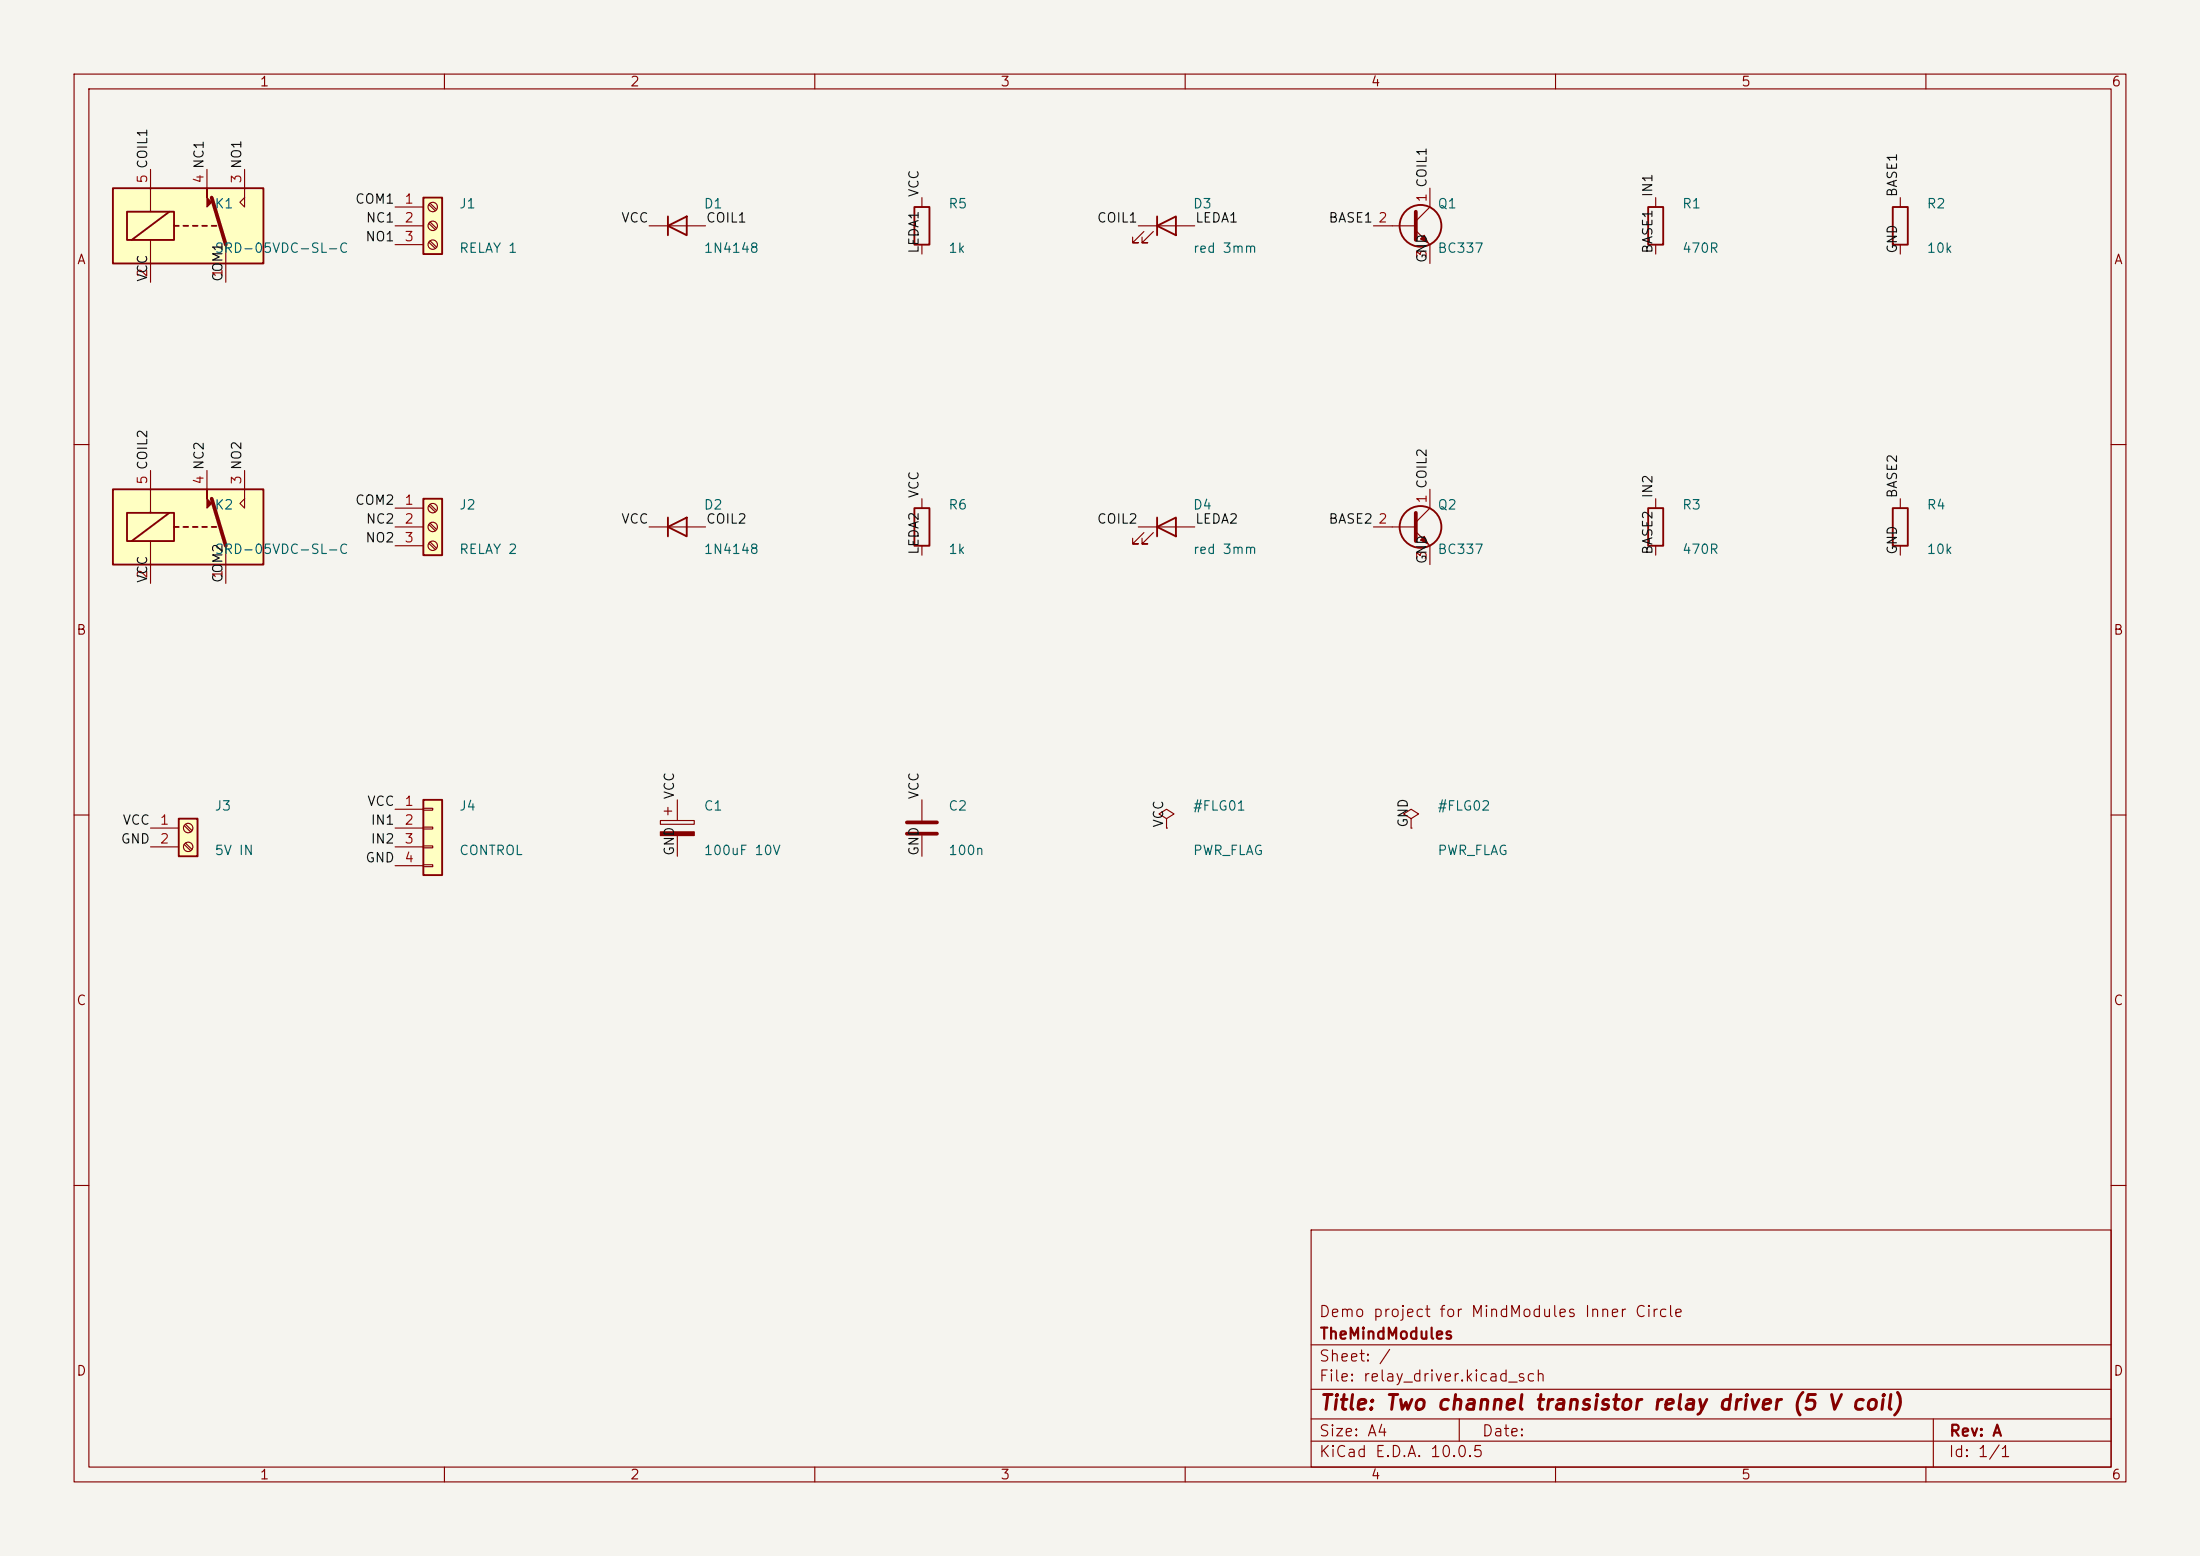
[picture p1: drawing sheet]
<svg xmlns="http://www.w3.org/2000/svg" width="297mm" height="210mm" viewBox="0 0 297 210" stroke-linecap="round" stroke-linejoin="round" font-family="sans-serif">
<path d="M0 0h297v210h-297z" fill="#f5f4ef" stroke="#f5f4ef" stroke-width=".14"/>
<g fill="none" stroke="#840000" stroke-width=".15">
<path d="M10 10h277v190h-277zM12 12h273v186h-273zM60 10v2M110 10v2M160 10v2M210 10v2M260 10v2M87.6 30.5h7.6M153.7 30.5h7.6M154.4 31.2l-1.5 1.6h.8h-.8v-.8M155.7 31.2l-1.5 1.6h.7h-.7v-.8M185.4 30.5h5.7"/>
<path d="M191.1 31.1l1.9 1.9v2.6M193 25.4v2.5l-1.9 1.9M10 60h2M87.6 71.1h7.6M223.5 67.3v1.3M223.5 73.7v1.2M256.5 67.3v1.3M256.5 73.7v1.2M285 60h2M10 110h2M285 110h2M10 160h2"/>
<path d="M177 166h108v32h-108zM285 160h2M60 198v2M110 198v2M160 198v2M177 194.5h108M177 191.5h108M177 187.5h108M177 181.5h108M197 191.5v3M210 198v2M260 198v2"/>
<path d="M261 191.5v6.5"/>
</g>
<g fill="none" stroke="#840000" stroke-width=".25">
<path d="M90.2 30.5l2.5-1.3v2.6zM90.2 29.2v2.6M156.2 30.5l2.5-1.3v2.6zM156.2 29.2v2.6M90.2 71.1l2.5-1.2v2.5zM90.2 69.9v2.5M222.5 68.6h2v5.1h-2zM255.5 68.6h2.1v5.1h-2.1z"/>
<circle cx="191.8" cy="30.5" r="2.82"/>
</g>
<path d="M191.1 28.6v3.8" fill="none" stroke="#840000" stroke-width=".51"/>
<path d="M191.8 32.3l.5-.5 .5 1z" fill="#840000" stroke="#840000" stroke-width=".15"/>
<path d="M15.2 25.4h20.4v10.2h-20.4z" fill="#ffffc2"/>
<path d="M20.3 22.9v5.7M20.3 32.4v5.7M27.9 22.9v2.5M30.5 33v5.1M33 22.9v5l-.6-.6 .6-.6M256.5 26.7v1.2M256.5 33v1.3M190.5 110.5l1-.6-1-.7-1 .7 1 .6v1.3M190.5 111.8h.1" fill="none" stroke="#840000" stroke-width=".15"/>
<path d="M15.2 25.4h20.4v10.2h-20.4zM17.1 28.6h6.4v3.8h-6.4zM22.9 28.6l-5.1 3.8M23.5 30.5h.6M24.8 30.5h.6M26 30.5h.7M27.3 30.5h.6M28.6 30.5h.6M255.5 27.9h2.1v5.1h-2.1z" fill="none" stroke="#840000" stroke-width=".25"/>
<path d="M28.6 26.7l1.9 6.3" fill="none" stroke="#840000" stroke-width=".51"/>
<path d="M27.9 25.4v1.3l.7 .6-.7 .6z" fill="#840000" stroke="#840000" stroke-width=".15"/>
<path d="M24.1 110.5h2.6v5.1h-2.6z" fill="#ffffc2"/>
<path d="M24.1 110.5h2.6v5.1h-2.6z" fill="none" stroke="#840000" stroke-width=".25"/>
<g fill="none" stroke="#840000" stroke-width=".15">
<path d="M20.3 111.8h3.8M20.3 114.3h3.8M24.9 111.4l.8 .9M24.9 114l.8 .8M25 111.3l.9 .8M25 113.8l.9 .8"/>
<circle cx="25.4" cy="111.8" r=".63"/>
<circle cx="25.4" cy="114.3" r=".63"/>
</g>
<path d="M15.2 66h20.4v10.2h-20.4z" fill="#ffffc2"/>
<path d="M223.5 26.7v1.2M223.5 33v1.3M20.3 63.5v5.7M20.3 73v5.7M27.9 63.5v2.5M30.5 73.7v5M33 63.5v5.1l-.6-.7 .6-.6M157.5 110.5l1-.6-1-.7-1 .7 1 .6v1.3M157.5 111.8h.1" fill="none" stroke="#840000" stroke-width=".15"/>
<path d="M222.5 27.9h2v5.1h-2zM15.2 66h20.4v10.2h-20.4zM17.1 69.2h6.4v3.8h-6.4zM22.9 69.2l-5.1 3.8M23.5 71.1h.6M24.8 71.1h.6M26 71.1h.7M27.3 71.1h.6M28.6 71.1h.6" fill="none" stroke="#840000" stroke-width=".25"/>
<path d="M28.6 67.3l1.9 6.4" fill="none" stroke="#840000" stroke-width=".51"/>
<path d="M27.9 66v1.3l.7 .6-.7 .7z" fill="#840000" stroke="#840000" stroke-width=".15"/>
<path d="M57.1 26.7h2.6v7.6h-2.6z" fill="#ffffc2"/>
<path d="M57.1 26.7h2.6v7.6h-2.6z" fill="none" stroke="#840000" stroke-width=".25"/>
<g fill="none" stroke="#840000" stroke-width=".15">
<path d="M53.3 27.9h3.8M53.3 30.5h3.8M53.3 33h3.8M57.9 27.6l.9 .8M57.9 30.1l.9 .9M57.9 32.7l.9 .8M58.1 27.4l.8 .9M58.1 30l.8 .8M58.1 32.5l.8 .9"/>
<circle cx="58.4" cy="30.5" r=".63"/>
<circle cx="58.4" cy="27.9" r=".63"/>
<circle cx="58.4" cy="33" r=".63"/>
</g>
<path d="M57.1 108h2.6v10.1h-2.6z" fill="#ffffc2"/>
<g fill="none" stroke="#840000" stroke-width=".25">
<path d="M156.2 71.1l2.5-1.2v2.5zM156.2 69.9v2.5M57.1 108h2.6v10.1h-2.6z"/>
<circle cx="191.8" cy="71.1" r="2.82"/>
</g>
<g fill="none" stroke="#840000" stroke-width=".15">
<path d="M153.7 71.1h7.6M154.4 71.9l-1.5 1.5h.8h-.8v-.8M155.7 71.9l-1.5 1.5h.7h-.7v-.8M185.4 71.1h5.7M191.1 71.8l1.9 1.9v2.5M193 66v2.6l-1.9 1.9M53.3 109.2h3.8M53.3 111.8h3.8M53.3 114.3h3.8M53.3 116.8h3.8M57.1 109.1h1.3v.2h-1.3zM57.1 111.6h1.3v.3h-1.3z"/>
<path d="M57.1 114.2h1.3v.2h-1.3zM57.1 116.7h1.3v.3h-1.3zM89.2 110.7h4.5v.6h-4.5zM89.7 109.5h1M90.2 109v1M91.4 108v2.7M91.4 112.8v2.8M124.5 108v2.7M124.5 112.8v2.8"/>
</g>
<g fill="#840000" stroke="#840000" stroke-width=".15">
<path d="M89.2 112.3h4.5v.5h-4.5z"/>
<path d="M191.8 72.9l.5-.5 .5 1z"/>
</g>
<path d="M191.1 69.2v3.8M122.4 111h4.1M122.4 112.5h4.1" fill="none" stroke="#840000" stroke-width=".51"/>
<path d="M57.1 67.3h2.6v7.6h-2.6z" fill="#ffffc2"/>
<path d="M123.4 27.9h2.1v5.1h-2.1zM57.1 67.3h2.6v7.6h-2.6zM123.4 68.6h2.1v5.1h-2.1z" fill="none" stroke="#840000" stroke-width=".25"/>
<g fill="none" stroke="#840000" stroke-width=".15">
<path d="M124.5 26.7v1.2M124.5 33v1.3M53.3 68.6h3.8M53.3 71.1h3.8M53.3 73.7h3.8M57.9 68.2l.9 .9M57.9 70.8l.9 .8M57.9 73.3l.9 .9M58.1 68.1l.8 .8M58.1 70.6l.8 .9M58.1 73.2l.8 .8M124.5 67.3v1.3"/>
<path d="M124.5 73.7v1.2"/>
<circle cx="58.4" cy="68.6" r=".63"/>
<circle cx="58.4" cy="73.7" r=".63"/>
<circle cx="58.4" cy="71.1" r=".63"/>
</g>
<text font-size="2" fill="#840000" x="178" y="190.8">Title: Two channel transistor relay driver (5 V coil)</text>
<g font-size="1.5" fill="#840000">
<text x="178" y="178.1">Demo project for MindModules Inner Circle</text>
<text x="178" y="184.1">Sheet: /</text>
<text x="178" y="181.1">TheMindModules</text>
<text x="178" y="186.8">File: relay_driver.kicad_sch</text>
<text x="178" y="197">KiCad E.D.A. 10.0.5</text>
<text x="178" y="194.2">Size: A4</text>
<text x="200" y="194.2">Date:</text>
<text x="263" y="197">Id: 1/1</text>
<text x="263" y="194.2">Rev: A</text>
</g>
<g font-size="1.3" fill="#840000">
<text x="35" y="12">1</text>
<text x="85" y="12">2</text>
<text x="135" y="12">3</text>
<text x="185" y="12">4</text>
<text x="235" y="12">5</text>
<text x="285" y="12">6</text>
<text x="10.3" y="36">A</text>
<text x="285.3" y="36">A</text>
<text x="10.2" y="86">B</text>
<text x="285.2" y="86">B</text>
<text x="10.2" y="136">C</text>
<text x="285.2" y="136">C</text>
<text x="10.2" y="186">D</text>
<text x="285.2" y="186">D</text>
<text x="35" y="200">1</text>
<text x="85" y="200">2</text>
<text x="135" y="200">3</text>
<text x="185" y="200">4</text>
<text x="235" y="200">5</text>
<text x="285" y="200">6</text>
</g>
<g font-size="1.3" fill="#a90000">
<text x="20.2" y="24.9" transform="rotate(-90 20.2 24.9)">5 COIL1</text>
<text x="27.8" y="24.9" transform="rotate(-90 27.8 24.9)">4 NC1</text>
<text x="32.9" y="24.9" transform="rotate(-90 32.9 24.9)">3 NO1</text>
<text x="54.5" y="27.8">1</text>
<text x="192.9" y="27.4" transform="rotate(-90 192.9 27.4)">1 COIL1</text>
<text x="54.5" y="30.3">2</text>
<text x="54.5" y="32.9">3</text>
<text x="186" y="30.3">2</text>
<text x="192.9" y="35" transform="rotate(-90 192.9 35)">3</text>
<text x="20.2" y="37.6" transform="rotate(-90 20.2 37.6)">2</text>
<text x="30.3" y="37.6" transform="rotate(-90 30.3 37.6)">1</text>
<text x="20.2" y="65.5" transform="rotate(-90 20.2 65.5)">5 COIL2</text>
<text x="27.8" y="65.5" transform="rotate(-90 27.8 65.5)">4 NC2</text>
<text x="32.9" y="65.5" transform="rotate(-90 32.9 65.5)">3 NO2</text>
<text x="54.5" y="68.4">1</text>
<text x="54.5" y="71">2</text>
<text x="186" y="71">2</text>
<text x="192.9" y="68" transform="rotate(-90 192.9 68)">1 COIL2</text>
<text x="54.5" y="73.5">3</text>
<text x="192.9" y="75.7" transform="rotate(-90 192.9 75.7)">3</text>
<text x="20.2" y="78.2" transform="rotate(-90 20.2 78.2)">2</text>
<text x="30.3" y="78.2" transform="rotate(-90 30.3 78.2)">1</text>
<text x="21.5" y="111.6">1</text>
<text x="54.5" y="109.1">1</text>
<text x="54.5" y="111.6">2</text>
<text x="21.5" y="114.2">2</text>
<text x="54.5" y="114.2">3</text>
<text x="54.5" y="116.7">4</text>
</g>
<g font-size="1.3" fill="#006464">
<text x="28.9" y="28.4">K1</text>
<text x="61.9" y="28.4">J1</text>
<text x="94.9" y="28.4">D1</text>
<text x="127.9" y="28.4">R5</text>
<text x="161" y="28.4">D3</text>
<text x="194" y="28.4">Q1</text>
<text x="227" y="28.4">R1</text>
<text x="260" y="28.4">R2</text>
<text x="28.9" y="34.4">SRD-05VDC-SL-C</text>
<text x="61.9" y="34.4">RELAY 1</text>
<text x="94.9" y="34.4">1N4148</text>
<text x="127.9" y="34.4">1k</text>
<text x="161" y="34.4">red 3mm</text>
<text x="194" y="34.4">BC337</text>
<text x="227" y="34.4">470R</text>
<text x="260" y="34.4">10k</text>
<text x="28.9" y="69.1">K2</text>
<text x="61.9" y="69.1">J2</text>
<text x="94.9" y="69.1">D2</text>
<text x="127.9" y="69.1">R6</text>
<text x="161" y="69.1">D4</text>
<text x="194" y="69.1">Q2</text>
<text x="227" y="69.1">R3</text>
<text x="260" y="69.1">R4</text>
<text x="28.9" y="75.1">SRD-05VDC-SL-C</text>
<text x="61.9" y="75.1">RELAY 2</text>
<text x="94.9" y="75.1">1N4148</text>
<text x="127.9" y="75.1">1k</text>
<text x="161" y="75.1">red 3mm</text>
<text x="194" y="75.1">BC337</text>
<text x="227" y="75.1">470R</text>
<text x="260" y="75.1">10k</text>
<text x="28.9" y="109.7">J3</text>
<text x="61.9" y="109.7">J4</text>
<text x="94.9" y="109.7">C1</text>
<text x="127.9" y="109.7">C2</text>
<text x="161" y="109.7">#FLG01</text>
<text x="194" y="109.7">#FLG02</text>
<text x="28.9" y="115.7">5V IN</text>
<text x="61.9" y="115.7">CONTROL</text>
<text x="94.9" y="115.7">100uF 10V</text>
<text x="127.9" y="115.7">100n</text>
<text x="161" y="115.7">PWR_FLAG</text>
<text x="194" y="115.7">PWR_FLAG</text>
</g>
<g font-size="1.3" fill="#0f0f0f">
<text x="47.9" y="27.8">COM1</text>
<text x="124.3" y="26.7" transform="rotate(-90 124.3 26.7)">VCC</text>
<text x="223.4" y="26.7" transform="rotate(-90 223.4 26.7)">IN1</text>
<text x="256.4" y="26.7" transform="rotate(-90 256.4 26.7)">BASE1</text>
<text x="49.2" y="32.9">NO1</text>
<text x="49.3" y="30.4">NC1</text>
<text x="83.8" y="30.4">VCC</text>
<text x="95.2" y="30.4">COIL1</text>
<text x="124.3" y="34.3" transform="rotate(-90 124.3 34.3)">LEDA1</text>
<text x="148" y="30.4">COIL1</text>
<text x="161.3" y="30.4">LEDA1</text>
<text x="179.3" y="30.4">BASE1</text>
<text x="192.9" y="35.6" transform="rotate(-90 192.9 35.6)">GND</text>
<text x="223.4" y="34.3" transform="rotate(-90 223.4 34.3)">BASE1</text>
<text x="256.4" y="34.3" transform="rotate(-90 256.4 34.3)">GND</text>
<text x="20.2" y="38.1" transform="rotate(-90 20.2 38.1)">VCC</text>
<text x="30.4" y="38.1" transform="rotate(-90 30.4 38.1)">COM1</text>
<text x="47.9" y="68.5">COM2</text>
<text x="49.3" y="71">NC2</text>
<text x="83.8" y="71">VCC</text>
<text x="95.2" y="71">COIL2</text>
<text x="124.3" y="67.3" transform="rotate(-90 124.3 67.3)">VCC</text>
<text x="148" y="71">COIL2</text>
<text x="161.3" y="71">LEDA2</text>
<text x="179.3" y="71">BASE2</text>
<text x="223.4" y="67.3" transform="rotate(-90 223.4 67.3)">IN2</text>
<text x="256.4" y="67.3" transform="rotate(-90 256.4 67.3)">BASE2</text>
<text x="49.2" y="73.5">NO2</text>
<text x="124.3" y="75" transform="rotate(-90 124.3 75)">LEDA2</text>
<text x="192.9" y="76.2" transform="rotate(-90 192.9 76.2)">GND</text>
<text x="223.4" y="75" transform="rotate(-90 223.4 75)">BASE2</text>
<text x="256.4" y="75" transform="rotate(-90 256.4 75)">GND</text>
<text x="20.2" y="78.8" transform="rotate(-90 20.2 78.8)">VCC</text>
<text x="30.4" y="78.8" transform="rotate(-90 30.4 78.8)">COM2</text>
<text x="91.3" y="108" transform="rotate(-90 91.3 108)">VCC</text>
<text x="124.3" y="108" transform="rotate(-90 124.3 108)">VCC</text>
<text x="16.5" y="111.6">VCC</text>
<text x="49.5" y="109.1">VCC</text>
<text x="50" y="111.6">IN1</text>
<text x="157.4" y="111.8" transform="rotate(-90 157.4 111.8)">VCC</text>
<text x="190.4" y="111.8" transform="rotate(-90 190.4 111.8)">GND</text>
<text x="16.2" y="114.2">GND</text>
<text x="49.2" y="116.7">GND</text>
<text x="50" y="114.2">IN2</text>
<text x="91.3" y="115.6" transform="rotate(-90 91.3 115.6)">GND</text>
<text x="124.3" y="115.6" transform="rotate(-90 124.3 115.6)">GND</text>
</g>
</svg>
